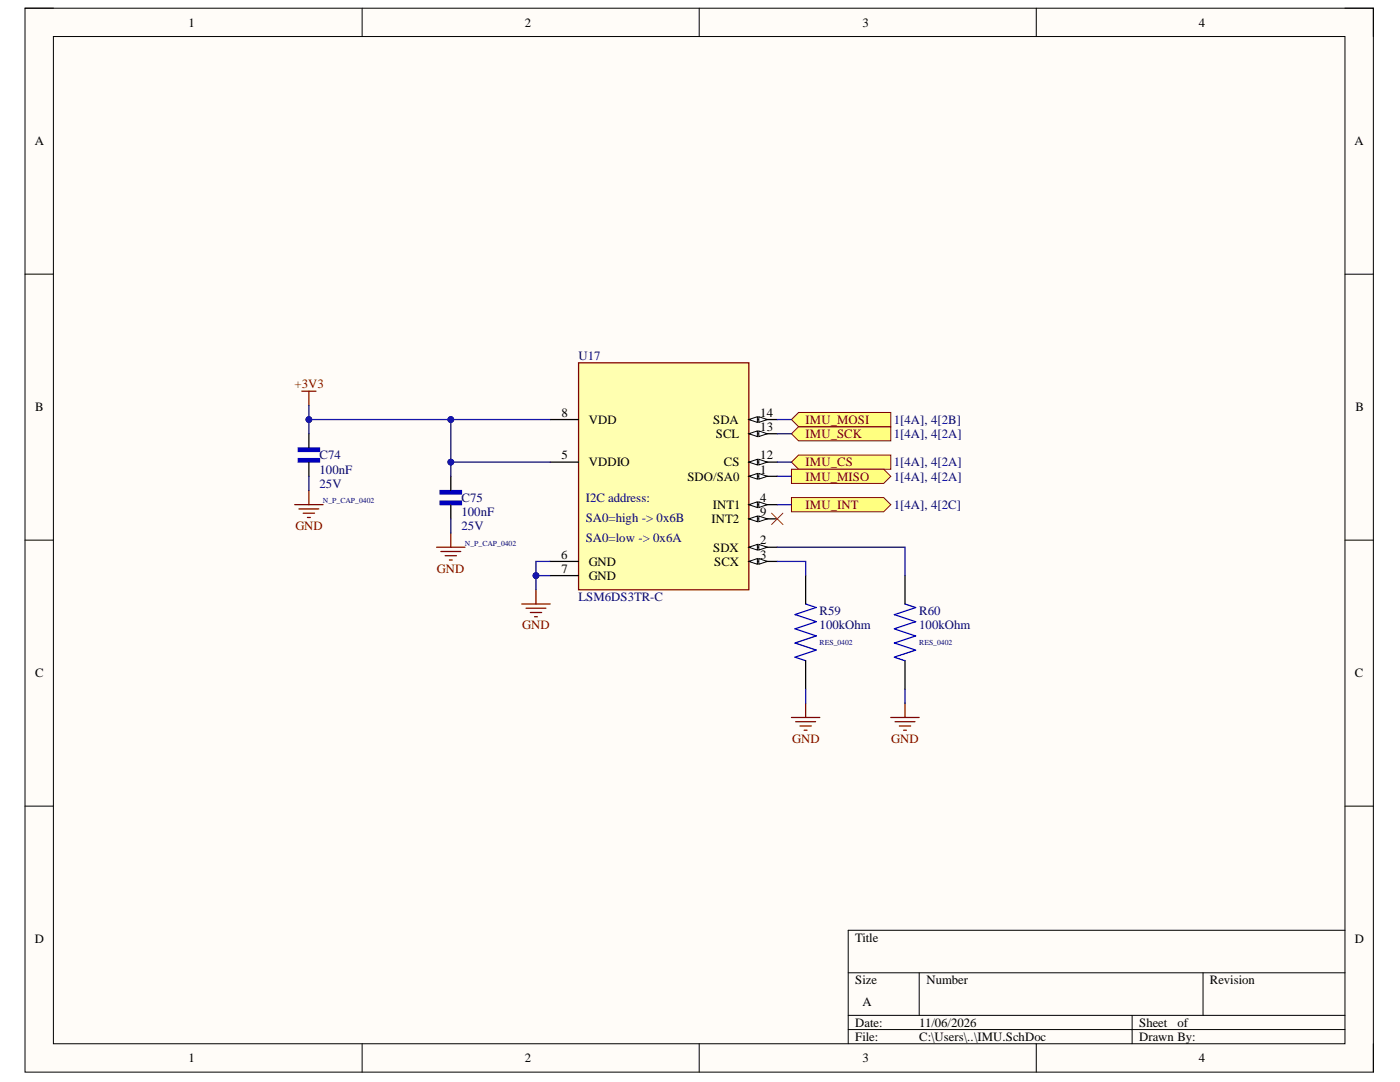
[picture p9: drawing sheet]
<svg xmlns="http://www.w3.org/2000/svg" width="279mm" height="216mm" viewBox="0 0 279 216" stroke-linecap="round" stroke-linejoin="round" font-family="sans-serif">
<path d="M5 1.6h269.1v212.3h-269.1z" fill-rule="evenodd" fill="#fffcf8"/>
<path d="M5 1.6h269.1v212.3h-269.1z" fill="none" stroke="#000" stroke-width=".2"/>
<path d="M10.7 7.3h257.7v201h-257.7z" fill-rule="evenodd" fill="#fffcf8"/>
<g fill="none" stroke="#000" stroke-width=".2">
<path d="M5 1.6h5.7M10.7 7.3h257.7v201h-257.7zM72.3 1.6v5.7M139.5 1.6v5.7M206.8 1.6v5.7M268.4 1.6h5.7v5.7M5 54.7h5.7M268.4 54.7h5.7M5 107.8h5.7M268.4 107.8h5.7M5 160.9h5.7M268.4 160.9h5.7"/>
<path d="M169.3 194.1h99.1M183.4 194.1v8.5M240.1 194.1v8.5M268.4 185.6h-99.1v22.7M72.3 208.3v5.6M139.5 208.3v5.6M169.3 202.6h99.1M169.3 205.4h99.1M206.8 208.3v5.6M225.9 202.6v5.7M274.1 208.3v5.6"/>
</g>
<path d="M115.5 72.4h33.9v45.3h-33.9z" fill-rule="evenodd" fill="#ffffb0"/>
<path d="M115.5 72.4h33.9v45.3h-33.9z" fill="none" stroke="#800000" stroke-width=".25"/>
<path d="M109.8 83.7h5.7M109.8 92.2h5.7M149.4 83.7h5.7M109.8 112h5.7M109.8 114.9h5.7" fill="none" stroke="#000" stroke-width=".25"/>
<path d="M149.4 83.7l1.8-.5v1.1z" fill="#f8fcff"/>
<path d="M149.4 83.7l1.8-.5v1.1z" fill="none" stroke="#000" stroke-width=".2"/>
<path d="M151.4 83.2l1.7 .5-1.7 .6z" fill="#f8fcff"/>
<path d="M151.4 83.2l1.7 .5-1.7 .6z" fill="none" stroke="#000" stroke-width=".2"/>
<path d="M149.4 86.5h5.7" fill="none" stroke="#000" stroke-width=".25"/>
<path d="M149.4 86.5l1.8-.5v1.1z" fill="#f8fcff"/>
<path d="M149.4 86.5l1.8-.5v1.1z" fill="none" stroke="#000" stroke-width=".2"/>
<path d="M151.4 86l1.7 .5-1.7 .6z" fill="#f8fcff"/>
<path d="M151.4 86l1.7 .5-1.7 .6z" fill="none" stroke="#000" stroke-width=".2"/>
<path d="M149.4 92.2h5.7" fill="none" stroke="#000" stroke-width=".25"/>
<path d="M149.4 92.2l1.8-.6v1.2z" fill="#f8fcff"/>
<path d="M149.4 92.2l1.8-.6v1.2z" fill="none" stroke="#000" stroke-width=".2"/>
<path d="M151.4 91.6l1.7 .6-1.7 .6z" fill="#f8fcff"/>
<path d="M151.4 91.6l1.7 .6-1.7 .6z" fill="none" stroke="#000" stroke-width=".2"/>
<path d="M149.4 95h5.7" fill="none" stroke="#000" stroke-width=".25"/>
<path d="M149.4 95l1.8-.5v1.1z" fill="#f8fcff"/>
<path d="M149.4 95l1.8-.5v1.1z" fill="none" stroke="#000" stroke-width=".2"/>
<path d="M151.4 94.5l1.7 .5-1.7 .6z" fill="#f8fcff"/>
<path d="M151.4 94.5l1.7 .5-1.7 .6z" fill="none" stroke="#000" stroke-width=".2"/>
<path d="M149.4 100.7h5.7" fill="none" stroke="#000" stroke-width=".25"/>
<path d="M149.4 100.7l1.8-.6v1.2z" fill="#f8fcff"/>
<path d="M149.4 100.7l1.8-.6v1.2z" fill="none" stroke="#000" stroke-width=".2"/>
<path d="M151.4 100.1l1.7 .6-1.7 .6z" fill="#f8fcff"/>
<path d="M151.4 100.1l1.7 .6-1.7 .6z" fill="none" stroke="#000" stroke-width=".2"/>
<path d="M149.4 103.5h5.7" fill="none" stroke="#000" stroke-width=".25"/>
<path d="M149.4 103.5l1.8-.5v1.1z" fill="#f8fcff"/>
<path d="M149.4 103.5l1.8-.5v1.1z" fill="none" stroke="#000" stroke-width=".2"/>
<path d="M151.4 103l1.7 .5-1.7 .6z" fill="#f8fcff"/>
<path d="M151.4 103l1.7 .5-1.7 .6z" fill="none" stroke="#000" stroke-width=".2"/>
<path d="M149.4 109.2h5.7" fill="none" stroke="#000" stroke-width=".25"/>
<path d="M149.4 109.2l1.8-.6v1.2z" fill="#f8fcff"/>
<path d="M149.4 109.2l1.8-.6v1.2z" fill="none" stroke="#000" stroke-width=".2"/>
<path d="M151.4 108.6l1.7 .6-1.7 .6z" fill="#f8fcff"/>
<path d="M151.4 108.6l1.7 .6-1.7 .6z" fill="none" stroke="#000" stroke-width=".2"/>
<path d="M149.4 112h5.7" fill="none" stroke="#000" stroke-width=".25"/>
<path d="M149.4 112l1.8-.5v1.1z" fill="#f8fcff"/>
<path d="M149.4 112l1.8-.5v1.1z" fill="none" stroke="#000" stroke-width=".2"/>
<path d="M151.4 111.5l1.7 .5-1.7 .6z" fill="#f8fcff"/>
<path d="M151.4 111.5l1.7 .5-1.7 .6z" fill="none" stroke="#000" stroke-width=".2"/>
<g fill="none" stroke="#800000" stroke-width=".25">
<path d="M60.2 78.1h2.9M61.6 78.1v2.8M61.6 97.9v2.8M58.8 100.7h5.7M59.7 101.6h3.9M60.5 102.4h2.3M61.4 103.3h.5M87.1 109.2h5.7M88 110h3.9M88.8 110.9h2.3M89.7 111.7h.6M90 106.4v2.8"/>
<path d="M107 117.7v2.8M104.1 120.5h5.7M105 121.4h3.9M105.8 122.2h2.3M106.7 123.1h.5M157.9 143.2h5.7M158.8 144h4M159.6 144.9h2.3M160.5 145.7h.6M160.8 140.3v2.9M177.8 143.2h5.6M178.6 144h4"/>
<path d="M179.5 144.9h2.2M180.3 145.7h.6M180.6 140.3v2.9"/>
</g>
<path d="M154 102.4l2.2 2.3M156.2 102.4l-2.2 2.3" fill="none" stroke="#f00" stroke-width=".2"/>
<path d="M158 99.3h18.4l1.4 1.4-1.4 1.4h-18.4z" fill-rule="evenodd" fill="#ffff80"/>
<path d="M158 99.3h18.4l1.4 1.4-1.4 1.4h-18.4z" fill="none" stroke="#800000" stroke-width=".2"/>
<path d="M158 92.2l1.4-1.4h18.4v2.8h-18.4z" fill-rule="evenodd" fill="#ffff80"/>
<path d="M158 92.2l1.4-1.4h18.4v2.8h-18.4z" fill="none" stroke="#800000" stroke-width=".2"/>
<path d="M158 86.6l1.4-1.5h18.4v2.9h-18.4z" fill-rule="evenodd" fill="#ffff80"/>
<path d="M158 86.6l1.4-1.5h18.4v2.9h-18.4z" fill="none" stroke="#800000" stroke-width=".2"/>
<path d="M158 83.7l1.4-1.4h18.4v2.8h-18.4z" fill-rule="evenodd" fill="#ffff80"/>
<path d="M158 83.7l1.4-1.4h18.4v2.8h-18.4z" fill="none" stroke="#800000" stroke-width=".2"/>
<path d="M158 93.6h18.4l1.4 1.4-1.4 1.5h-18.4z" fill-rule="evenodd" fill="#ffff80"/>
<path d="M158 93.6h18.4l1.4 1.4-1.4 1.5h-18.4z" fill="none" stroke="#800000" stroke-width=".2"/>
<path d="M59.5 91.5h4.3v.7h-4.3z" fill-rule="evenodd" fill="#00f"/>
<path d="M59.5 91.5h4.3v.7h-4.3z" fill="none" stroke="#00f" stroke-width=".25"/>
<path d="M59.5 89.4h4.3v.7h-4.3z" fill-rule="evenodd" fill="#00f"/>
<path d="M59.5 89.4h4.3v.7h-4.3z" fill="none" stroke="#00f" stroke-width=".25"/>
<path d="M61.6 86.5v2.9M61.6 92.2v2.8" fill="none" stroke="#000" stroke-width=".25"/>
<path d="M87.8 100h4.3v.7h-4.3z" fill-rule="evenodd" fill="#00f"/>
<path d="M87.8 100h4.3v.7h-4.3z" fill="none" stroke="#00f" stroke-width=".25"/>
<path d="M87.8 97.9h4.3v.7h-4.3z" fill-rule="evenodd" fill="#00f"/>
<path d="M87.8 97.9h4.3v.7h-4.3zM160.8 120.5l2.1 .7-4.2 1.4 4.2 1.5-4.2 1.4 4.2 1.4-4.2 1.4 4.2 1.4-4.2 1.4 2.1 .7M180.6 120.5l2.1 .7-4.2 1.4 4.2 1.5-4.2 1.4 4.2 1.4-4.2 1.4 4.2 1.4-4.2 1.4 2.1 .7" fill="none" stroke="#00f" stroke-width=".25"/>
<path d="M90 95v2.9M90 100.7v2.8M160.8 114.9v5.6M180.6 114.9v5.6M160.8 131.8v5.7M180.6 131.8v5.7" fill="none" stroke="#000" stroke-width=".25"/>
<path d="M109.8 112h-2.8v5.7" fill="none" stroke="#000080" stroke-width=".25"/>
<circle cx="107" cy="114.9" r=".57" fill="#000080"/>
<circle cx="107" cy="114.9" r=".57" fill="none" stroke="#000080" stroke-width=".2"/>
<path d="M107 114.9h2.8" fill="none" stroke="#000080" stroke-width=".25"/>
<circle cx="107" cy="114.9" r=".57" fill="#000080"/>
<circle cx="107" cy="114.9" r=".57" fill="none" stroke="#000080" stroke-width=".2"/>
<path d="M61.6 80.9v5.6" fill="none" stroke="#000080" stroke-width=".25"/>
<circle cx="61.6" cy="83.7" r=".57" fill="#000080"/>
<circle cx="61.6" cy="83.7" r=".57" fill="none" stroke="#000080" stroke-width=".2"/>
<path d="M61.6 95v2.9M109.8 92.2h-19.8v2.8" fill="none" stroke="#000080" stroke-width=".25"/>
<circle cx="90" cy="92.2" r=".57" fill="#000080"/>
<circle cx="90" cy="92.2" r=".57" fill="none" stroke="#000080" stroke-width=".2"/>
<path d="M90 83.7v8.5" fill="none" stroke="#000080" stroke-width=".25"/>
<circle cx="90" cy="92.2" r=".57" fill="#000080"/>
<circle cx="90" cy="92.2" r=".57" fill="none" stroke="#000080" stroke-width=".2"/>
<circle cx="90" cy="83.7" r=".57" fill="#000080"/>
<circle cx="90" cy="83.7" r=".57" fill="none" stroke="#000080" stroke-width=".2"/>
<path d="M61.6 83.7h48.2" fill="none" stroke="#000080" stroke-width=".25"/>
<circle cx="61.6" cy="83.7" r=".57" fill="#000080"/>
<circle cx="61.6" cy="83.7" r=".57" fill="none" stroke="#000080" stroke-width=".2"/>
<circle cx="90" cy="83.7" r=".57" fill="#000080"/>
<circle cx="90" cy="83.7" r=".57" fill="none" stroke="#000080" stroke-width=".2"/>
<path d="M155.1 95h2.8M155.1 92.2h2.8M155.1 86.5h2.8M155.1 83.7h2.8M90 103.5v2.9M155.1 112h5.7v2.9M155.1 100.7h2.8M155.1 109.2h25.5v5.7M160.8 137.5v2.8M180.6 137.5v2.8" fill="none" stroke="#000080" stroke-width=".25"/>
<g font-size="2.5">
<text x="37.6" y="5.3">1</text>
<text x="104.7" y="5.3">2</text>
<text x="172.1" y="5.3">3</text>
<text x="239.3" y="5.3">4</text>
<text x="6.9" y="29">A</text>
<text x="270.3" y="29">A</text>
<text x="7" y="82.1">B</text>
<text x="112.1" y="83.2">8</text>
<text x="151.7" y="83.2">14</text>
<text x="270.5" y="82.1">B</text>
<text x="117.5" y="84.6">VDD</text>
<text x="142.3" y="84.6">SDA</text>
<text x="142.9" y="87.4">SCL</text>
<text x="151.7" y="86">13</text>
<text x="112.1" y="91.6">5</text>
<text x="117.5" y="93.1">VDDIO</text>
<text x="137.2" y="95.9">SDO/SA0</text>
<text x="144.5" y="93.1">CS</text>
<text x="151.7" y="91.6">12</text>
<text x="151.7" y="94.5">1</text>
<text x="142.3" y="101.6">INT1</text>
<text x="151.7" y="100.2">4</text>
<text x="142" y="104.4">INT2</text>
<text x="151.7" y="103">9</text>
<text x="112" y="111.5">6</text>
<text x="117.5" y="112.8">GND</text>
<text x="142.3" y="110.1">SDX</text>
<text x="142.5" y="112.8">SCX</text>
<text x="151.7" y="108.6">2</text>
<text x="151.7" y="111.5">3</text>
<text x="112.1" y="114.3">7</text>
<text x="117.5" y="115.7">GND</text>
<text x="7" y="135.2">C</text>
<text x="270.4" y="135.2">C</text>
<text x="6.9" y="188.2">D</text>
<text x="170.7" y="187.9">Title</text>
<text x="270.4" y="188.2">D</text>
<text x="170.7" y="196.4">Size</text>
<text x="184.9" y="196.4">Number</text>
<text x="241.5" y="196.4">Revision</text>
<text x="172.1" y="200.7">A</text>
<text x="170.7" y="204.9">Date:</text>
<text x="170.7" y="207.7">File:</text>
<text x="183.5" y="204.9">11/06/2026</text>
<text x="183.5" y="207.7">C:\Users\..\IMU.SchDoc</text>
<text x="227.4" y="204.9">Sheet</text>
<text x="227.4" y="207.7">Drawn By:</text>
<text x="235" y="204.9">of</text>
<text x="37.6" y="212">1</text>
<text x="104.7" y="212">2</text>
<text x="172.1" y="212">3</text>
<text x="239.3" y="212">4</text>
</g>
<g font-size="2.5" fill="#000080">
<text x="115.5" y="71.8">U17</text>
<text x="178.4" y="87.4">1[4A], 4[2A]</text>
<text x="178.4" y="84.6">1[4A], 4[2B]</text>
<text x="63.8" y="94.5">100nF</text>
<text x="63.8" y="91.6">C74</text>
<text x="178.4" y="93.1">1[4A], 4[2A]</text>
<text x="178.4" y="95.9">1[4A], 4[2A]</text>
<text x="63.8" y="97.3">25V</text>
<text x="92.1" y="100.2">C75</text>
<text x="116.9" y="100.2">I2C address:</text>
<text x="178.4" y="101.6">1[4A], 4[2C]</text>
<text x="92.1" y="105.8">25V</text>
<text x="92.1" y="103">100nF</text>
<text x="116.9" y="104.1">SA0=high -&gt; 0x6B</text>
<text x="116.9" y="108.1">SA0=low -&gt; 0x6A</text>
<text x="115.5" y="119.9">LSM6DS3TR-C</text>
<text x="163.6" y="125.6">100kOhm</text>
<text x="163.6" y="122.8">R59</text>
<text x="183.5" y="125.6">100kOhm</text>
<text x="183.5" y="122.8">R60</text>
</g>
<g font-size="2.5" fill="#800000">
<text x="58.8" y="77.5">+3V3</text>
<text x="160.8" y="87.4">IMU_SCK</text>
<text x="160.8" y="84.6">IMU_MOSI</text>
<text x="160.8" y="93.1">IMU_CS</text>
<text x="160.8" y="95.9">IMU_MISO</text>
<text x="160.8" y="101.6">IMU_INT</text>
<text x="59" y="105.8">GND</text>
<text x="87.2" y="114.3">GND</text>
<text x="104.2" y="125.6">GND</text>
<text x="158.1" y="148.3">GND</text>
<text x="177.9" y="148.3">GND</text>
</g>
<g font-size="1.5" fill="#000080">
<text x="64.5" y="100.3">N_P_CAP_0402</text>
<text x="92.8" y="108.9">N_P_CAP_0402</text>
<text x="163.6" y="128.6">RES_0402</text>
<text x="183.5" y="128.6">RES_0402</text>
</g>
</svg>
